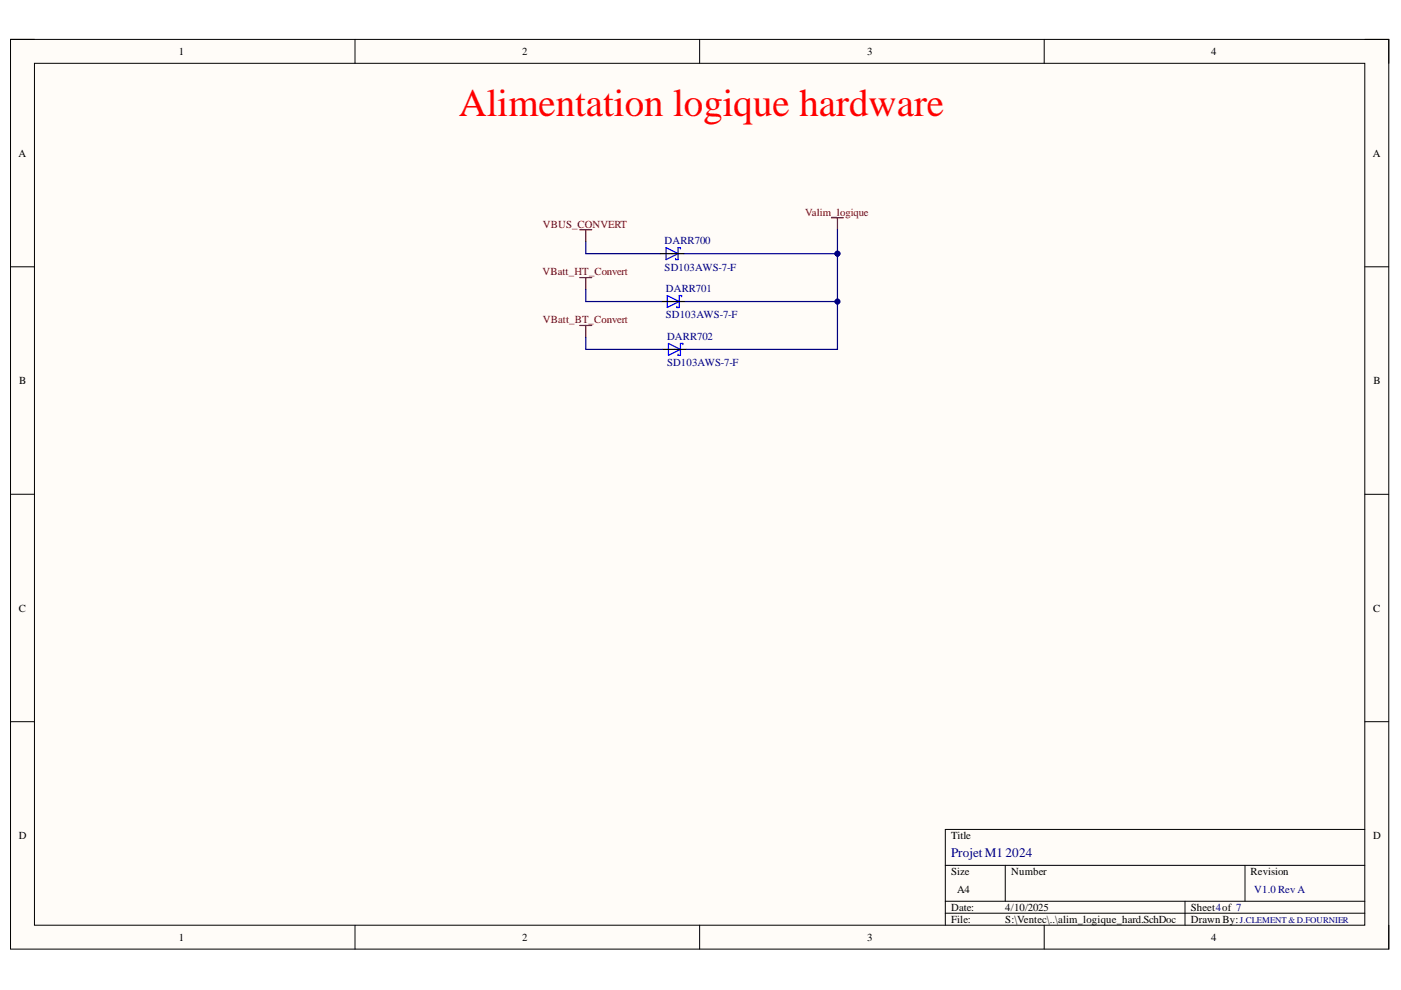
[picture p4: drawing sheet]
<svg xmlns="http://www.w3.org/2000/svg" width="297mm" height="210mm" viewBox="0 0 297 210" stroke-linecap="round" stroke-linejoin="round" font-family="sans-serif">
<path d="M2.2 8.4h292.2v192.8h-292.2z" fill-rule="evenodd" fill="#fffcf8"/>
<path d="M2.2 8.4h292.2v192.8h-292.2z" fill="none" stroke="#000" stroke-width=".21"/>
<path d="M7.3 13.4h282.1v182.8h-282.1z" fill-rule="evenodd" fill="#fffcf8"/>
<g fill="none" stroke="#000" stroke-width=".21">
<path d="M2.2 8.3h5.1M7.3 13.4h282.1v182.8h-282.1zM75.3 8.3v5.1M148.3 8.3v5.1M221.4 8.4v5M289.4 8.4h5v5M2.2 56.6h5.1M289.4 56.6h5M2.2 104.8h5.1M289.4 104.8h5M2.2 153h5.1M289.4 153h5"/>
<path d="M289.4 175.9h-89v20.3M75.3 196.2v5M148.3 196.2v5M200.4 183.5h89M200.4 191.1h89M200.4 193.6h89M213.1 183.5v7.6M221.4 196.2v5M251.2 191.1v5.1M264 183.5v7.6M294.4 196.2v5"/>
</g>
<path d="M122.9 48.7h2.6M122.9 58.9h2.6M124.2 48.7v2.5M124.2 58.9v2.5M176.3 46.2h2.5M177.6 46.2v2.5M122.9 69h2.6M124.2 69v2.5" fill="none" stroke="#800000" stroke-width=".25"/>
<path d="M141.2 52.5l2.6 1.3-2.6 1.2zM144.3 52.8v-.3h-.5v2.5h-.6v-.2M141.5 62.7l2.5 1.2-2.5 1.3zM141.7 72.8l2.6 1.3-2.6 1.3zM144.5 62.9v-.2h-.5v2.5h-.5v-.3M144.8 73.1v-.3h-.5v2.6h-.5v-.3" fill="none" stroke="#00f" stroke-width=".25"/>
<path d="M139.9 53.8h5.1M140.2 63.9h5.1M140.5 74.1h5" fill="none" stroke="#000" stroke-width=".25"/>
<path d="M124.2 51.2v2.6h15.7M145 53.8h32.6M124.2 61.4v2.5h16M124.2 71.5v2.6h16.3" fill="none" stroke="#000080" stroke-width=".25"/>
<circle cx="177.6" cy="53.8" r=".51" fill="#000080"/>
<circle cx="177.6" cy="53.8" r=".51" fill="none" stroke="#000080" stroke-width=".21"/>
<path d="M145.3 63.9h32.3" fill="none" stroke="#000080" stroke-width=".25"/>
<circle cx="177.6" cy="63.9" r=".51" fill="#000080"/>
<circle cx="177.6" cy="63.9" r=".51" fill="none" stroke="#000080" stroke-width=".21"/>
<path d="M177.6 48.7v5.1" fill="none" stroke="#000080" stroke-width=".25"/>
<circle cx="177.6" cy="53.8" r=".51" fill="#000080"/>
<circle cx="177.6" cy="53.8" r=".51" fill="none" stroke="#000080" stroke-width=".21"/>
<path d="M177.6 53.8v20.3h-32.1" fill="none" stroke="#000080" stroke-width=".25"/>
<circle cx="177.6" cy="63.9" r=".51" fill="#000080"/>
<circle cx="177.6" cy="63.9" r=".51" fill="none" stroke="#000080" stroke-width=".21"/>
<circle cx="177.6" cy="53.8" r=".51" fill="#000080"/>
<circle cx="177.6" cy="53.8" r=".51" fill="none" stroke="#000080" stroke-width=".21"/>
<text font-size="8.3" fill="#f00" x="97.3" y="24.6">Alimentation logique hardware</text>
<g font-size="2.8" fill="#000080">
<text x="201.6" y="181.6">Projet M1</text>
<text x="213.2" y="181.6">2024</text>
</g>
<g font-size="2.3">
<text x="37.9" y="11.7">1</text>
<text x="110.7" y="11.7">2</text>
<text x="183.9" y="11.7">3</text>
<text x="256.8" y="11.7">4</text>
<text x="3.9" y="33.3">A</text>
<text x="291" y="33.3">A</text>
<text x="4.1" y="81.4">B</text>
<text x="291.2" y="81.4">B</text>
<text x="4" y="129.7">C</text>
<text x="291.1" y="129.7">C</text>
<text x="4" y="177.9">D</text>
<text x="201.6" y="177.9">Title</text>
<text x="291.1" y="177.9">D</text>
<text x="201.6" y="185.5">Size</text>
<text x="214.4" y="185.5">Number</text>
<text x="265.2" y="185.5">Revision</text>
<text x="202.9" y="189.3">A4</text>
<text x="201.6" y="193.1">Date:</text>
<text x="201.6" y="195.7">File:</text>
<text x="213.1" y="193.1">4/10/2025</text>
<text x="213.1" y="195.7">S:\Ventec\..\alim_logique_hard.SchDoc</text>
<text x="252.5" y="193.1">Sheet4of 7</text>
<text x="252.5" y="195.7">Drawn By:</text>
<text x="37.9" y="199.5">1</text>
<text x="110.7" y="199.5">2</text>
<text x="183.9" y="199.5">3</text>
<text x="256.8" y="199.5">4</text>
</g>
<g font-size="2.3" fill="#800000">
<text x="170.7" y="45.7">Valim_logique</text>
<text x="115.1" y="48.2">VBUS_CONVERT</text>
<text x="115" y="58.4">VBatt_HT_Convert</text>
<text x="115.1" y="68.5">VBatt_BT_Convert</text>
</g>
<g font-size="2.3" fill="#000080">
<text x="140.9" y="51.8">DARR700</text>
<text x="140.9" y="57.4">SD103AWS-7-F</text>
<text x="141.2" y="61.9">DARR701</text>
<text x="141.2" y="67.5">SD103AWS-7-F</text>
<text x="141.4" y="72.1">DARR702</text>
<text x="141.4" y="77.6">SD103AWS-7-F</text>
<text x="265.9" y="189.3">V1.0 Rev A</text>
</g>
<text font-size="1.9" fill="#000080" x="262.9" y="195.7">J.CLEMENT &amp; D.FOURNIER</text>
</svg>
